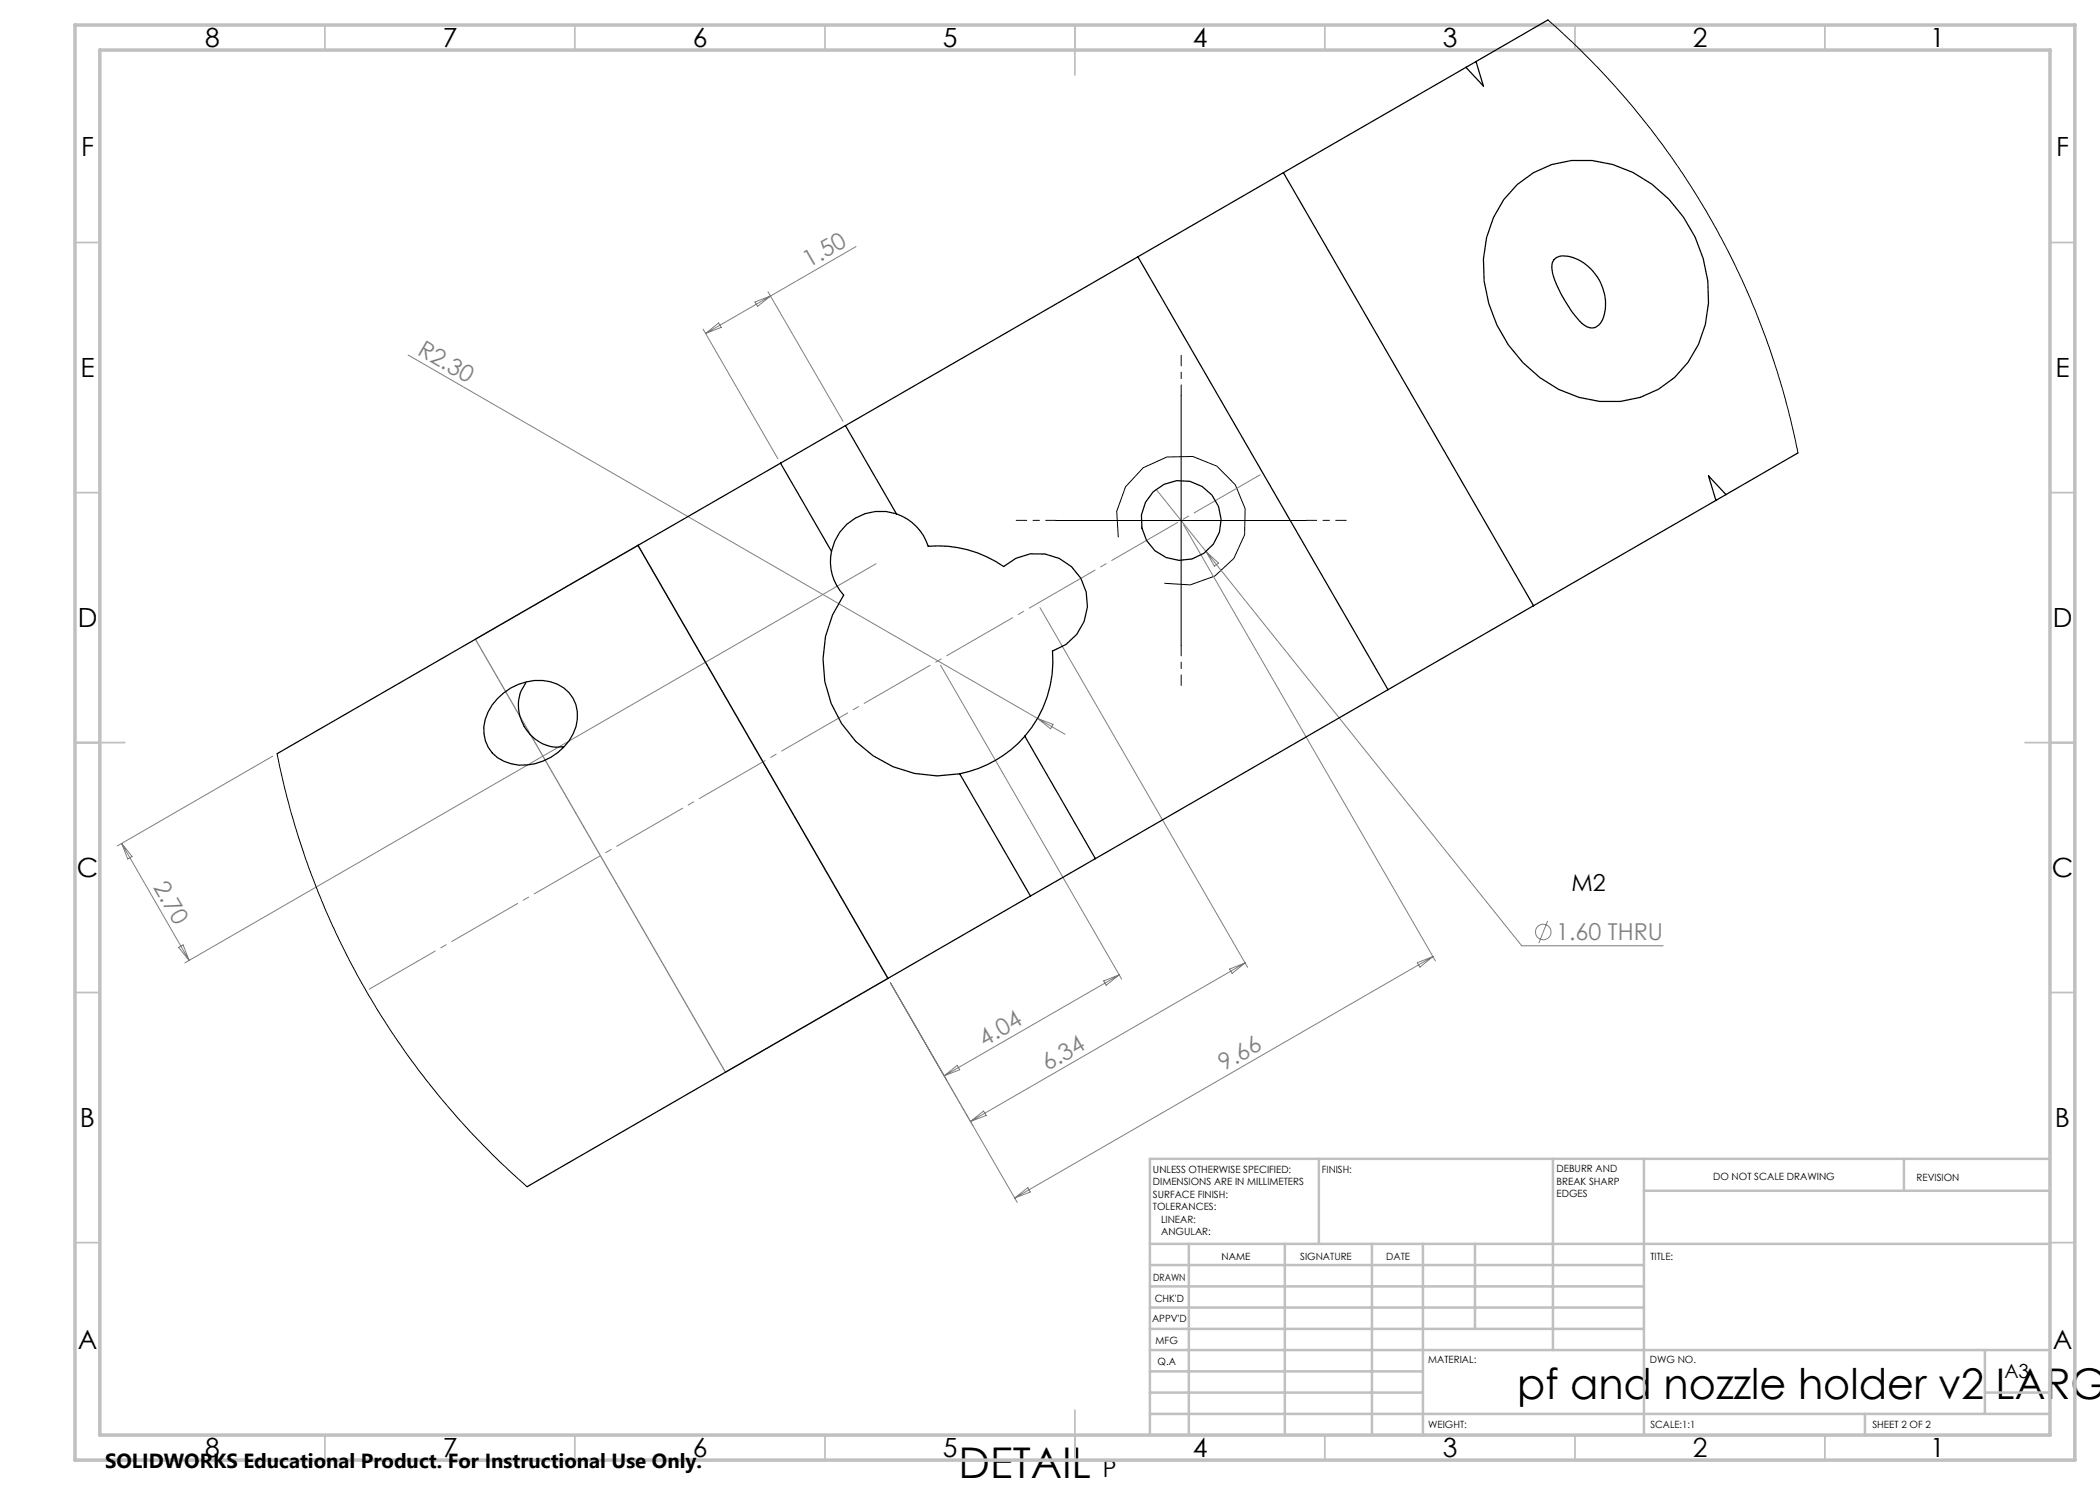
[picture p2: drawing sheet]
<svg xmlns="http://www.w3.org/2000/svg" width="420mm" height="297mm" viewBox="0 0 420 297" stroke-linecap="round" stroke-linejoin="round" font-family="sans-serif">
<g fill="none" stroke="#808080" stroke-width=".2">
<path d="M153.6 58.3l15 25.9M154.1 59.2l-13 7.5M171.2 49.3l-17.1 9.9M81.6 71l131.4 75.9M140.6 65.8l15 26M141.1 66.7l2.6-2.1 .6 .9zM151 60.4l3.1-1.2-2.6 2.1zM231.2 97.9l10 12.4M175.2 112.7l-138.2 79.9M236.7 104.9l50.4 87.3M241.2 110.3l63.1 78.9h28.3M241.2 110.3l2.5 2.3-.8 .6z"/>
<path d="M188.1 133l36.2 62.8M208 121.5l41.5 72M54.5 151.2l-31 18M207.5 143.7l3.1 1.2-.5 .9zM24.3 168.7l13.5 23.4M24.3 168.7l2.1 2.6-.9 .5zM35.7 189.5l.9-.5 1.2 3.1zM178.1 196.6l25.3 43.9M220.7 196.2l3.1-1.2-2.6 2.1zM223.8 195l-35 20.2M245.9 193.8l3.1-1.2-2.6 2.1zM249 192.6l-54.9 31.7"/>
<path d="M283.5 192.5l3.1-1.2-2.6 2.1zM286.6 191.3l-83.6 48.3M309.5 184.2l-1.7 4.4M188.8 215.2l2.7-2.1 .4 .9zM194.1 224.3l2.6-2.1 .5 .9zM203 239.6l2.6-2.1 .5 .9z"/>
<circle cx="308.6" cy="186.4" r="1.55"/>
</g>
<path d="M309.6 4l4.8 4.4 5 5 5.9 6.4 3.5 4.3a155 155 0 0 1 30.8 66.5M236.2 79.1v50M211.2 104.1h50M223.7 107.5l-.4-5.2 1.8-4.9 3.5-3.8 4.8-2.2 5.1-.1 4.9 1.9 3.7 3.7 1.9 4.8-.1 5.3-2.1 4.7-3.8 3.5-4.9 1.8-5.2-.3M55.4 150.7l1.9 8.5 2 6.8a155 155 0 0 0 46.1 71.3" fill="none" stroke="#000" stroke-width=".2"/>
<path d="M252.6 94.6l-179.3 103.6" fill="none" stroke="#808080" stroke-width=".2" stroke-dasharray="15.2 1.3 1.3 1.3" stroke-dashoffset="-.7"/>
<path d="M95.1 127.8l32.5-18.7 50 86.6-32.5 18.8z" fill="none" stroke="#808080" stroke-width=".25"/>
<g fill="none" stroke="#c0c0c0" stroke-width=".35">
<path d="M65 5v5M115 5v5M165 5v5M215 5v10M265 5v5M315 5v5M365 5v5M15 48.5h5M410 48.5h5M15 98.5h5M410 98.5h5M15 148.5h10"/>
<path d="M405 148.5h10M15 198.5h5M410 198.5h5M15 248.5h5M410 248.5h5M65 287v5M115 287v5M165 287v5M215 282v10M265 287v5M315 287v5M365 287v5"/>
</g>
<g fill="none" stroke="#c0c0c0" stroke-width=".5">
<path d="M263.8 231.8v17M310.6 231.8v38.2M328.8 231.8v55.2M328.8 238.2h81.2M380.8 231.8v6.4M410 231.8h-180v55.2M230 248.8h180M230 257.3h98.8M230 253h98.8M237.8 248.8v38.2M257 248.8v38.2M274.4 248.8v38.2"/>
<path d="M284.6 248.8v38.2M295 248.8v17M230 265.8h98.8M230 261.5h98.8M230 278.5h54.6M230 274.3h54.6M230 270h180M397 278.5h13M397 270v12.8M230 282.8h180M373 282.8v4.2"/>
</g>
<path d="M15 5h400v287h-400zM20 10h390v277h-390z" fill="none" stroke="#c0c0c0" stroke-width=".7"/>
<path d="M236.2 79.1v-8M211.2 104.1h-8M261.2 104.1h8M236.2 129.1v8" fill="none" stroke="#000" stroke-width=".2" stroke-dasharray="15.2 1.3 1.3 1.3" stroke-dashoffset="13.1"/>
<g fill="none" stroke="#000" stroke-width=".25">
<path d="M293.2 13.5l-36.5 21M295.2 12.3l1.5 4.9-3.5-3.7M309.6 4l-16.4 9.5M256.7 34.5l50 86.6M256.7 34.5l-29.1 16.9M303.5 36.9a19.5 19.5 0 0 1 19.1-4 27.7 27.7 0 0 1 18.5 32 19.5 19.5 0 0 1-25.3 14.6 27.6 27.6 0 0 1-18.5-32l1.4-4 2-3.6zM227.6 51.4l50 86.5M227.6 51.4l-58.5 33.7M310.8 51.9a3.4 3.4 0 0 1 3.8-.4 9.8 9.8 0 0 1 5.9 12.4 2.35 2.35 0 0 1-1.8 1.7 2.35 2.35 0 0 1-2.3-.9 26.4 26.4 0 0 1-5.9-10.3l-.1-.9a2.2 2.2 0 0 1 .4-1.6zM156.1 92.6l10.2 17.7M156.1 92.6l-28.5 16.5M169.1 85.1l10.2 17.7"/>
<path d="M169.1 85.1l-13 7.5M345.2 98.9l-3.5-3.7 1.5 4.9M359.6 90.6l-16.4 9.5M127.6 109.1l50 86.6M127.6 109.1l-72.2 41.6M166.3 110.3a9.8 9.8 0 0 0 2.4 8.7 23 23 0 0 0-.4 25.7 23 23 0 0 0 23.6 10.1M179.3 102.8a10.1 10.1 0 0 1 6.3 6.5 23 23 0 0 1 15.1 4 10 10 0 0 1 15.5 2.4 10 10 0 0 1-5.7 14.5 23.1 23.1 0 0 1-5.5 17M179.3 102.8a10 10 0 0 0-13 7.5M343.2 100.1l-36.5 21M99.5 139.7a10.9 10.9 0 0 1 12-2.9 7.1 7.1 0 0 1 3.2 9.9 11.4 11.4 0 0 1-12.5 6 7 7 0 0 1-4.6-10.3l.8-1.4zM105.2 136.6a8.3 8.3 0 0 0 4 12.4 6.3 6.3 0 0 0 3.4 .4M277.6 137.9l-58.5 33.8"/>
<path d="M306.7 121.1l-29.1 16.8M191.9 154.8l14.2 24.4M205 147.2a23.4 23.4 0 0 1-13.1 7.6M205 147.2l14.1 24.5M206.1 179.2l-28.5 16.5M219.1 171.7l-13 7.5M177.6 195.7l-72.2 41.6"/>
<circle cx="236.2" cy="104.1" r="8"/>
</g>
<g font-size="8.5">
<text x="303.4" y="279.7">pf and nozzle holder v2 LARG</text>
<text x="191.7" y="295.5">DETAIL</text>
</g>
<g font-size="5.3">
<text x="41" y="9.5">8</text>
<text x="88.5" y="9.5">7</text>
<text x="138.5" y="9.5">6</text>
<text x="188.5" y="9.5">5</text>
<text x="238.5" y="9.5">4</text>
<text x="288.5" y="9.5">3</text>
<text x="338.5" y="9.5">2</text>
<text x="386" y="9.5">1</text>
<text x="16.2" y="31.3">F</text>
<text x="411.2" y="31.3">F</text>
<text x="16.1" y="75.5">E</text>
<text x="411.1" y="75.5">E</text>
<text x="15.5" y="125.5">D</text>
<text x="410.5" y="125.5">D</text>
<text x="15.4" y="175.5">C</text>
<text x="410.4" y="175.5">C</text>
<text x="16" y="225.5">B</text>
<text x="411" y="225.5">B</text>
<text x="15.5" y="269.8">A</text>
<text x="410.5" y="269.8">A</text>
<text x="41" y="291.5">8</text>
<text x="88.5" y="291.5">7</text>
<text x="138.5" y="291.5">6</text>
<text x="188.5" y="291.5">5</text>
<text x="238.5" y="291.5">4</text>
<text x="288.5" y="291.5">3</text>
<text x="338.5" y="291.5">2</text>
<text x="386" y="291.5">1</text>
</g>
<g font-size="4.7" fill="#808080">
<text x="161.8" y="53.6" transform="rotate(-30 161.8 53.6)">1.50</text>
<text x="83.3" y="70.8" transform="rotate(30 83.3 70.8)">R2.30</text>
<text x="30.5" y="177.4" transform="rotate(60 30.5 177.4)">2.70</text>
<text x="311.2" y="188.1">1.60 THRU</text>
<text x="196.9" y="209.3" transform="rotate(-30 196.9 209.3)">4.04</text>
<text x="209.5" y="214.3" transform="rotate(-30 209.5 214.3)">6.34</text>
<text x="244.8" y="214.3" transform="rotate(-30 244.8 214.3)">9.66</text>
</g>
<g font-size="4.7">
<text x="314.3" y="178.2">M2</text>
<text x="220.6" y="295.5">P</text>
</g>
<text font-size="4.1" x="21" y="293.7">SOLIDWORKS Educational Product. For Instructional Use Only.</text>
<text font-size="3.9" x="400.9" y="275.5">A3</text>
<g font-size="2">
<text x="230.6" y="234.6">UNLESS OTHERWISE SPECIFIED:</text>
<text x="230.6" y="237.1">DIMENSIONS ARE IN MILLIMETERS</text>
<text x="230.6" y="239.6">SURFACE FINISH:</text>
<text x="264.4" y="234.6">FINISH:</text>
<text x="311.3" y="234.5">DEBURR AND</text>
<text x="311.3" y="237">BREAK SHARP</text>
<text x="311.3" y="239.5">EDGES</text>
<text x="342.6" y="236">DO NOT SCALE DRAWING</text>
<text x="383.3" y="236.2">REVISION</text>
<text x="230.6" y="242.1">TOLERANCES:</text>
<text x="232.2" y="244.6">LINEAR:</text>
<text x="232.2" y="247.1">ANGULAR:</text>
<text x="244.3" y="252">NAME</text>
<text x="260" y="251.9">SIGNATURE</text>
<text x="277.2" y="251.9">DATE</text>
<text x="330.1" y="251.9">TITLE:</text>
<text x="230.6" y="256.1">DRAWN</text>
<text x="230.9" y="260.3">CHK'D</text>
<text x="230.4" y="264.4">APPV'D</text>
<text x="231.1" y="268.8">MFG</text>
<text x="231.5" y="273">Q.A</text>
<text x="285.6" y="272.5">MATERIAL:</text>
<text x="330" y="272.5">DWG NO.</text>
<text x="285.6" y="285.5">WEIGHT:</text>
<text x="330.1" y="285.6">SCALE:1:1</text>
<text x="374.5" y="285.6">SHEET 2 OF 2</text>
</g>
</svg>
